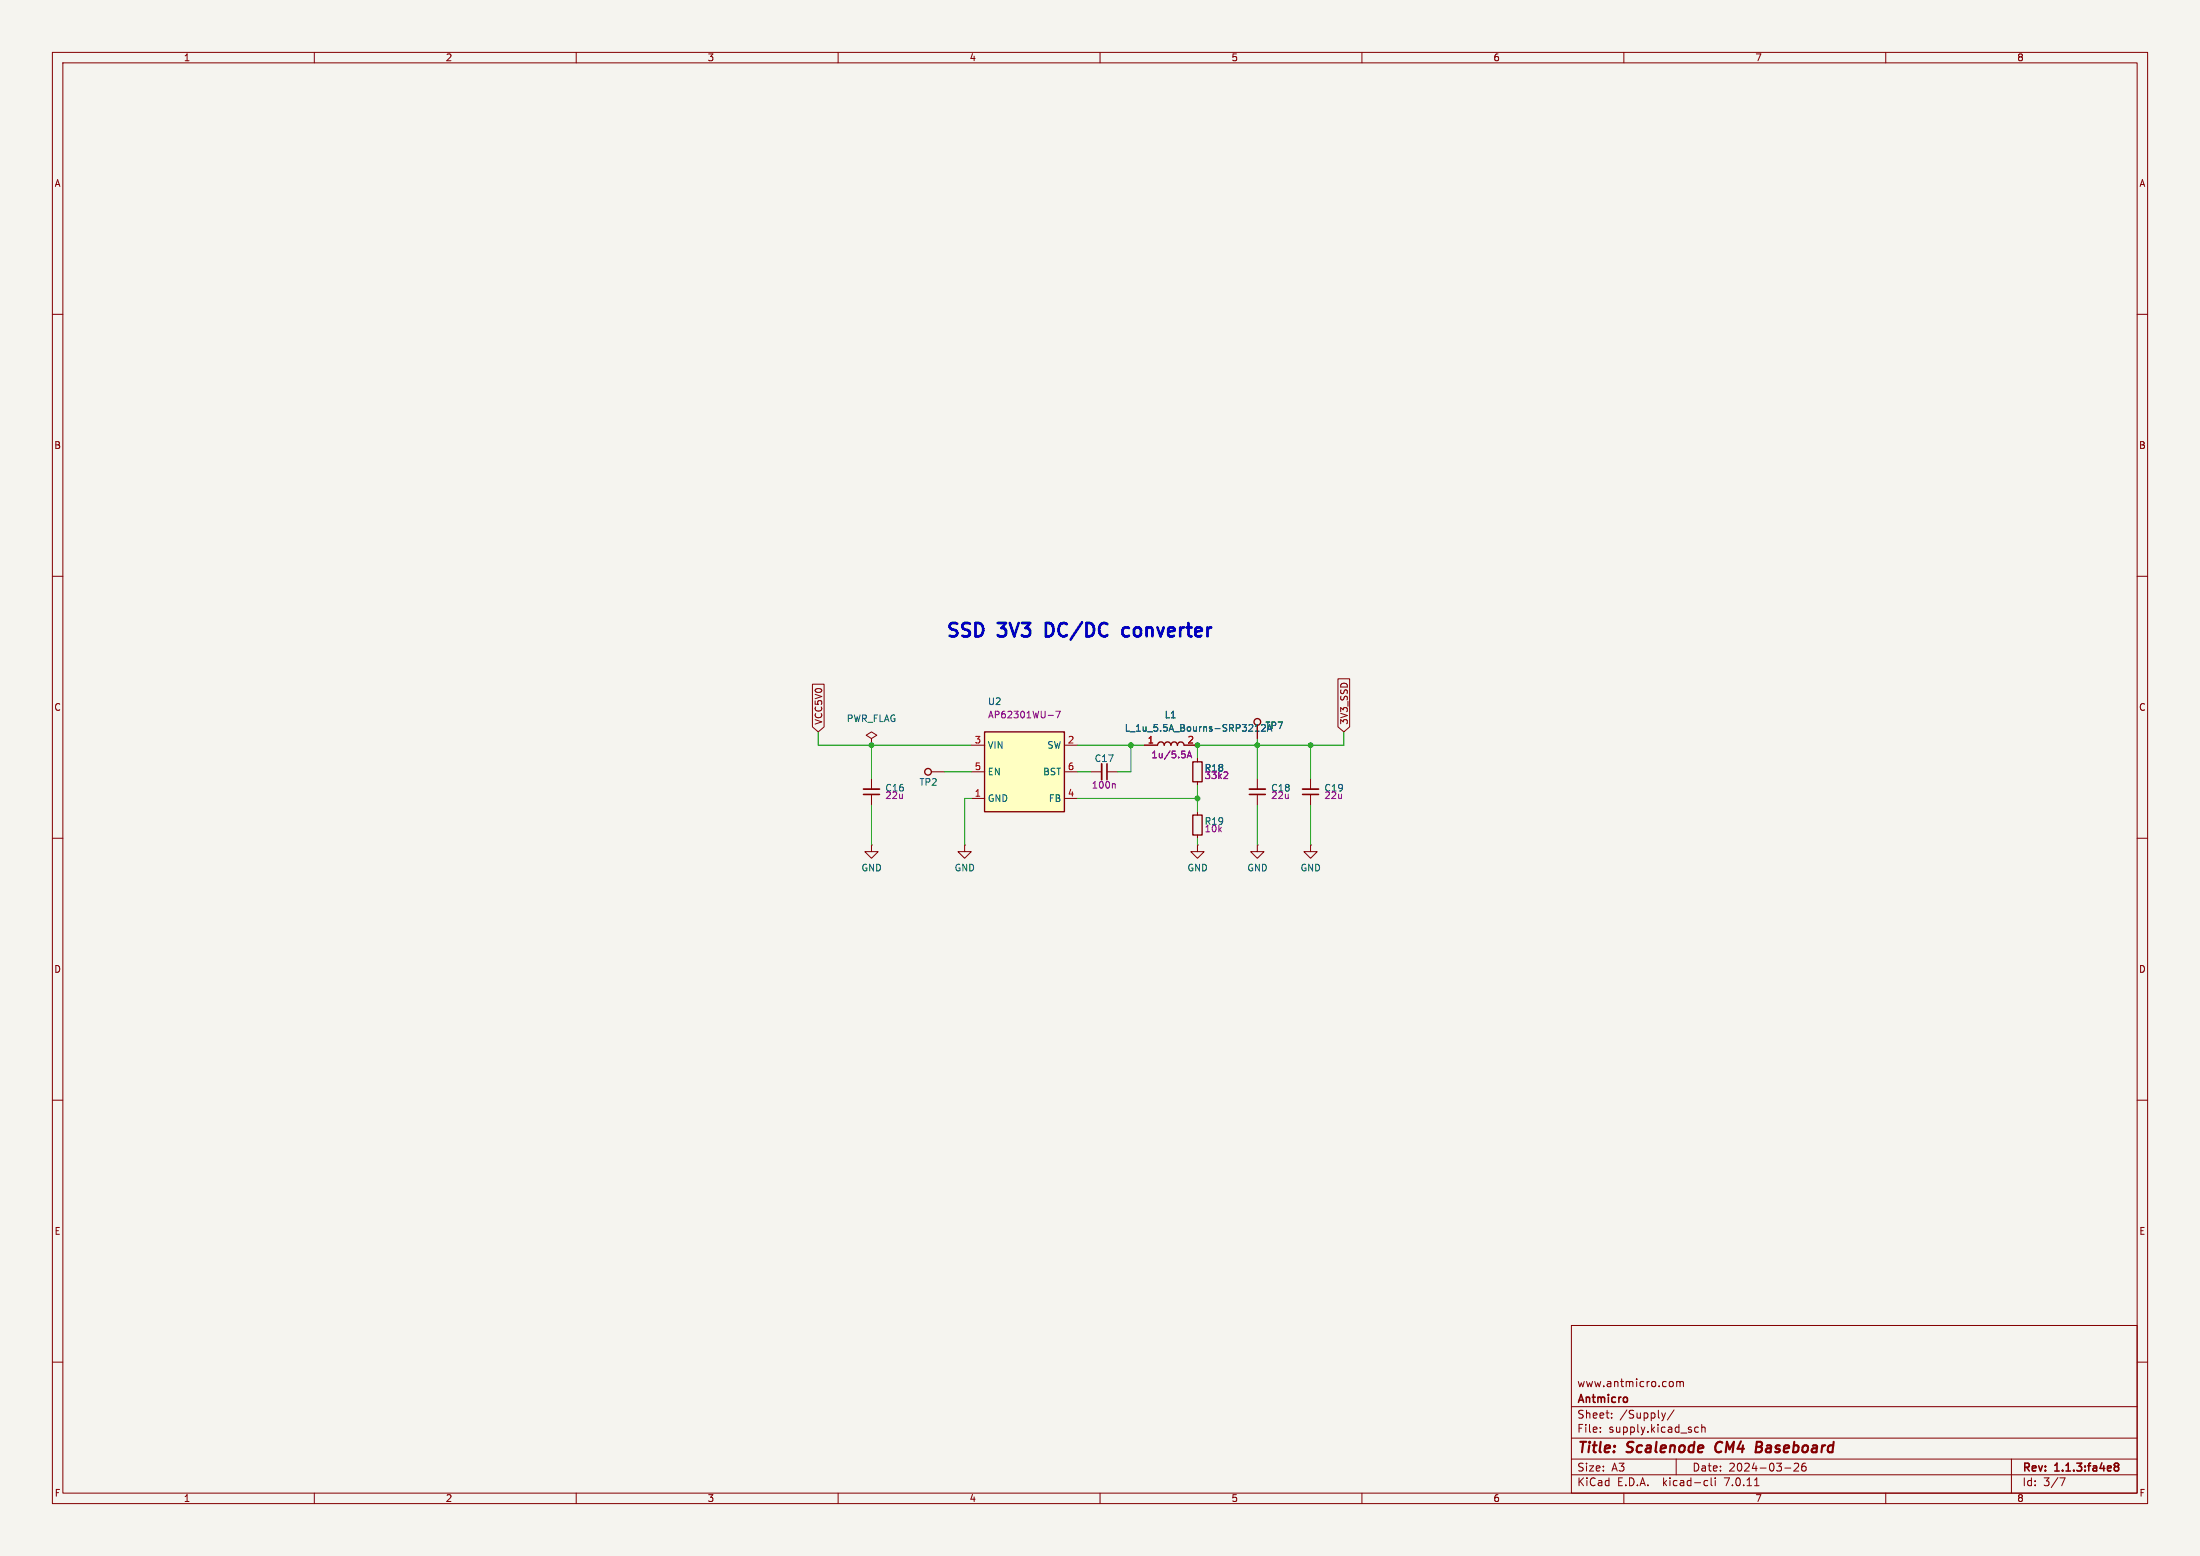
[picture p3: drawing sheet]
<svg xmlns="http://www.w3.org/2000/svg" width="420mm" height="297mm" viewBox="0 0 420 297" stroke-linecap="round" stroke-linejoin="round" font-family="sans-serif">
<path d="M0 0h420v297h-420z" fill="#f5f4ef" stroke="#f5f4ef" stroke-width=".19"/>
<g fill="none" stroke="#840000" stroke-width=".19">
<path d="M10 10h400v277h-400zM12 12h396v273h-396zM60 10v2M110 10v2M160 10v2M210 10v2M260 10v2M310 10v2M360 10v2M10 60h2M408 60h2M10 110h2"/>
<path d="M408 110h2M155.1 130.6h2.2v8.1l-1.1 1-1.1-1zM240 138.4v2.6M255.4 129.6h2.3v9.1l-1.2 1-1.1-1zM10 160h2M166.4 141l1-.7-1-.6-1 .6 1 .7v1.2M166.4 142.2h.1M166.4 148.6v2M166.4 151.6v2.1M177.8 147.3h2.5M185.4 147.3h2.6M185.4 152.4h2.6"/>
<path d="M185.4 142.2h2.6M203.2 147.3h2.5M203.2 152.4h2.5M203.2 142.2h2.5M208.3 147.3h2M211.3 147.3h2.1M218.4 142.2h2.6M226.1 142.2h2.5M228.6 144.8v.6M228.6 149.2v.7M228.6 154.9v.7M228.6 159.4v.6"/>
<path d="M240 148.6v2M240 151.6v2.1M250.2 148.6v2M250.2 151.6v2.1M408 160h2M166.4 161.3v1.3h1.2l-1.2 1.2-1.3-1.2h1.3M166.4 161.3h.1M184.1 161.3v1.3h1.3l-1.3 1.2-1.2-1.2h1.2M184.1 161.3h.1M228.6 161.3v1.3h1.3l-1.3 1.2-1.3-1.2h1.3M228.6 161.3h.1M240 161.3v1.3h1.3l-1.3 1.2-1.2-1.2h1.2"/>
<path d="M240 161.3h.1M250.2 161.3v1.3h1.3l-1.3 1.2-1.3-1.2h1.3M250.2 161.3h.1M10 210h2M408 210h2M10 260h2M300 253h108v32h-108zM408 260h2M300 278.5h108M300 274.5h108M300 268.5h108M305.5 273.2v.2"/>
<path d="M305.5 272.5v.1M307.7 270.5v.2M307.7 269.8v.1M317.2 269.7l.4 1M317.6 270.7l-.2 .3M317.9 269.7l-.3 1M319.2 263.7l.2 .3v.4l-.2 .3M319.6 269.1l-1.3 1.9M320 278.5v3M320.1 263.8l.4-.1 .2 .2M320.1 263.7v1M320.7 263.9l.2-.2 .4 .1 .1 .9"/>
<path d="M320.7 263.9v.8M323.5 273.1l.3 .3 .4-.1M324.2 272.5l-.4-.1-.3 .3M324.9 272.5l.2-.1 .3 .1 .1 .9M324.9 271.9v1.5M342.5 279.4l.6-.1 .2 .1 .1 .3-1 1.1h1M344.7 279.3a.59 .59 0 0 0-.8 .6v.6l.2 .2 .4 .1 .2-.2 .1-.5-.1-.2h-.5l-.3 .2M384 278.5v6.5M60 285v2M110 285v2M160 285v2M210 285v2"/>
<path d="M260 285v2M300 281.5h108M310 285v2M325.6 282.6l.4 .1M326 283.5l-.4 .1M326.7 282.1v1.3l.2 .2M327.4 282.1v.1M327.4 282.6v1M334.9 283.6h.9M340.7 280.2h1.2M360 285v2M393.2 282.1h1l-.6 1.5"/>
</g>
<path d="M164.8 151.6h3.1M211.3 145.8v3M238.5 151.6h3.1M248.7 151.6h3M403.7 279.8l.2 .1M403.7 279.4l.2-.1 .4 .1 .2 .2-.3 .3M403.9 279.9h.3M403.9 279.9l-.2 .2M404.2 279.9l.3 .3-.1 .4-.2 .2-.5-.2" fill="none" stroke="#840000" stroke-width=".3"/>
<path d="M327.7 275.5a1.26 1.26 0 0 0 0 1.6M335.3 276.2h.6M335.9 276.2l.3 .1M336.1 275.2h-.7l-.3 2 1-.1M336.1 276.1l-.2 .1" fill="none" stroke="#840000" stroke-width=".4"/>
<path d="M164.8 150.6h3.1M210.3 145.8v3M238.5 150.6h3.1M248.7 150.6h3" fill="none" stroke="#840000" stroke-width=".33"/>
<path d="M200.1 136.5h1M201.6 135.8h.8l-.5 1.2M212.7 149.6l.2 .2v.6M226.6 144.6l.5-1.2 .4 1.2M226.8 144.3h.6M234.1 147.3l.3 .3-.1 .3-.7 .7h.8" fill="none" stroke="#840084" stroke-width=".19"/>
<path d="M188 139.7h15.2v15.2h-15.2z" fill="#ffffc2" stroke="#ffffc2" stroke-width=".19"/>
<g fill="none" stroke="#840000" stroke-width=".25">
<path d="M188 139.7h15.2v15.2h-15.2zM221 142.2a.64 .64 0 0 1 .6-.6 .64 .64 0 0 1 .6 .6 .64 .64 0 0 1 .7-.6 .64 .64 0 0 1 .6 .6M223.5 142.2l.4-.5a.6 .6 0 0 1 .6 0 .6 .6 0 0 1 .3 .6M224.8 142.2a.62 .62 0 0 1 .6-.6 .62 .62 0 0 1 .6 .6M227.7 145.4h1.8v3.8h-1.8zM227.7 155.6h1.8v3.8h-1.8z"/>
<circle cx="240" cy="137.8" r=".63"/>
<circle cx="177.2" cy="147.3" r=".63"/>
</g>
<path d="M239.6 139.6h.8M239.6 138.7l.4-.4v1.3M240.9 138.4h.1M241.5 138.8l-.7 .8h.8" fill="none" stroke="#006464" stroke-width=".19"/>
<path d="M200.3 118.9h-.6v2.6h.6M215.5 119.9l-.7-.1-.5 .5v.7l.2 .3 .3 .2 .7-.2" fill="none" stroke="#0000c2" stroke-width=".51"/>
<g fill="none" stroke="#009600" stroke-width=".19">
<path d="M156.2 139.7v2.5h29.2M256.5 139.7v2.5h-27.9v2.6M166.4 142.2v6.4M166.4 153.7v7.6M180.3 147.3h5.1M185.4 152.4h-1.3v8.9M205.7 152.4h22.9M205.7 142.2h12.7M205.7 147.3h2.6M215.9 142.2v5.1h-2.5M228.6 149.9v5M240 141v7.6"/>
<path d="M240 153.7v7.6M250.2 142.2v6.4M250.2 153.7v7.6M228.6 160v1.3"/>
</g>
<g fill="#009600" stroke="#009600" stroke-width=".19">
<circle cx="166.4" cy="142.2" r=".46"/>
<circle cx="240" cy="142.2" r=".46"/>
<circle cx="215.9" cy="142.2" r=".46"/>
<circle cx="250.2" cy="142.2" r=".46"/>
<circle cx="228.6" cy="142.2" r=".46"/>
<circle cx="228.6" cy="152.4" r=".46"/>
</g>
<g font-size="3.5" fill="#0000c2">
<text x="180.5" y="121.8">SSD</text>
<text x="190.8" y="121.8">3V3</text>
<text x="200.8" y="121.8">DC/DC</text>
<text x="216.5" y="121.8">converter</text>
</g>
<g font-size="2.8" fill="#840000">
<text x="301" y="277.9">Title:</text>
<text x="310.6" y="277.9">Scalenode</text>
<text x="328.3" y="277.9">CM4</text>
<text x="336.8" y="277.9">Baseboard</text>
</g>
<g font-size="2.1" fill="#840000">
<text x="301" y="268.2">Antmicro</text>
<text x="301" y="265">www.antmicro.com</text>
<text x="301" y="273.7">File:</text>
<text x="301" y="271">Sheet:</text>
<text x="307.1" y="273.7">supply.kicad_sch</text>
<text x="309.2" y="271">/Supply/</text>
<text x="301" y="281.1">Size:</text>
<text x="307.6" y="281.1">A3</text>
<text x="323" y="281.1">Date:</text>
<text x="330" y="281.1">2024-03-26</text>
<text x="386" y="281.3">Rev:</text>
<text x="392.4" y="281.3">1.1.3:fa4e8</text>
<text x="301" y="283.9">KiCad</text>
<text x="308.7" y="283.9">E.D.A.</text>
<text x="317.6" y="283.9">kicad-cli</text>
<text x="329.5" y="283.9">7.0.11</text>
<text x="386" y="283.9">Id:</text>
<text x="390.1" y="283.9">3/7</text>
</g>
<g font-size="1.8" fill="#840000">
<text x="35" y="11.9">1</text>
<text x="85" y="11.9">2</text>
<text x="135" y="11.9">3</text>
<text x="185" y="11.9">4</text>
<text x="235" y="11.9">5</text>
<text x="285" y="11.9">6</text>
<text x="335" y="11.9">7</text>
<text x="385" y="11.9">8</text>
<text x="10.3" y="35.9">A</text>
<text x="408.3" y="35.9">A</text>
<text x="10.3" y="85.9">B</text>
<text x="408.2" y="85.9">B</text>
<text x="10.3" y="135.9">C</text>
<text x="408.2" y="135.9">C</text>
<text x="157.2" y="138.4" transform="rotate(-90 157.2 138.4)">VCC5V0</text>
<text x="257.5" y="138.4" transform="rotate(-90 257.5 138.4)">3V3_SSD</text>
<text x="10.3" y="185.9">D</text>
<text x="408.2" y="185.9">D</text>
<text x="10.3" y="235.9">E</text>
<text x="408.3" y="235.9">E</text>
<text x="10.3" y="285.9">F</text>
<text x="35" y="286.9">1</text>
<text x="85" y="286.9">2</text>
<text x="135" y="286.9">3</text>
<text x="185" y="286.9">4</text>
<text x="235" y="286.9">5</text>
<text x="285" y="286.9">6</text>
<text x="335" y="286.9">7</text>
<text x="385" y="286.9">8</text>
<text x="408.3" y="285.9">F</text>
</g>
<g font-size="1.8" fill="#840084">
<text x="188.5" y="137.3">AP62301WU-7</text>
<text x="219.7" y="144.9">1u/5.5A</text>
<text x="229.9" y="147.5">R18</text>
<text x="229.9" y="148.9">33k2</text>
<text x="168.9" y="152.7">22u</text>
<text x="208.3" y="150.7">100n</text>
<text x="242.6" y="152.7">22u</text>
<text x="252.7" y="152.7">22u</text>
<text x="229.9" y="159.1">10k</text>
</g>
<g font-size="1.8" fill="#006464">
<text x="188.5" y="134.8">U2</text>
<text x="222.2" y="137.3">L1</text>
<text x="161.6" y="138">PWR_FLAG</text>
<text x="188.5" y="143.1">VIN</text>
<text x="199.8" y="143.1">SW</text>
<text x="214.6" y="139.8">L_1u_5.5A_Bourns-SRP3212A</text>
<text x="241.5" y="139.4">TP7</text>
<text x="188.5" y="148.2">EN</text>
<text x="199" y="148.2">BST</text>
<text x="208.9" y="145.6">C17</text>
<text x="168.9" y="151.3">C16</text>
<text x="175.4" y="150.2">TP2</text>
<text x="188.5" y="153.3">GND</text>
<text x="200.1" y="153.3">FB</text>
<text x="242.6" y="151.3">C18</text>
<text x="252.7" y="151.3">C19</text>
<text x="229.9" y="157.6">R19</text>
<text x="164.4" y="166.5">GND</text>
<text x="182.1" y="166.5">GND</text>
<text x="226.6" y="166.5">GND</text>
<text x="238" y="166.5">GND</text>
<text x="248.2" y="166.5">GND</text>
</g>
<g font-size="1.8" fill="#a90000">
<text x="186" y="142">3</text>
<text x="203.8" y="142">2</text>
<text x="219" y="142">1</text>
<text x="226.6" y="142">2</text>
<text x="186" y="147.1">5</text>
<text x="203.8" y="147.1">6</text>
<text x="186" y="152.1">1</text>
<text x="203.8" y="152.1">4</text>
</g>
</svg>
